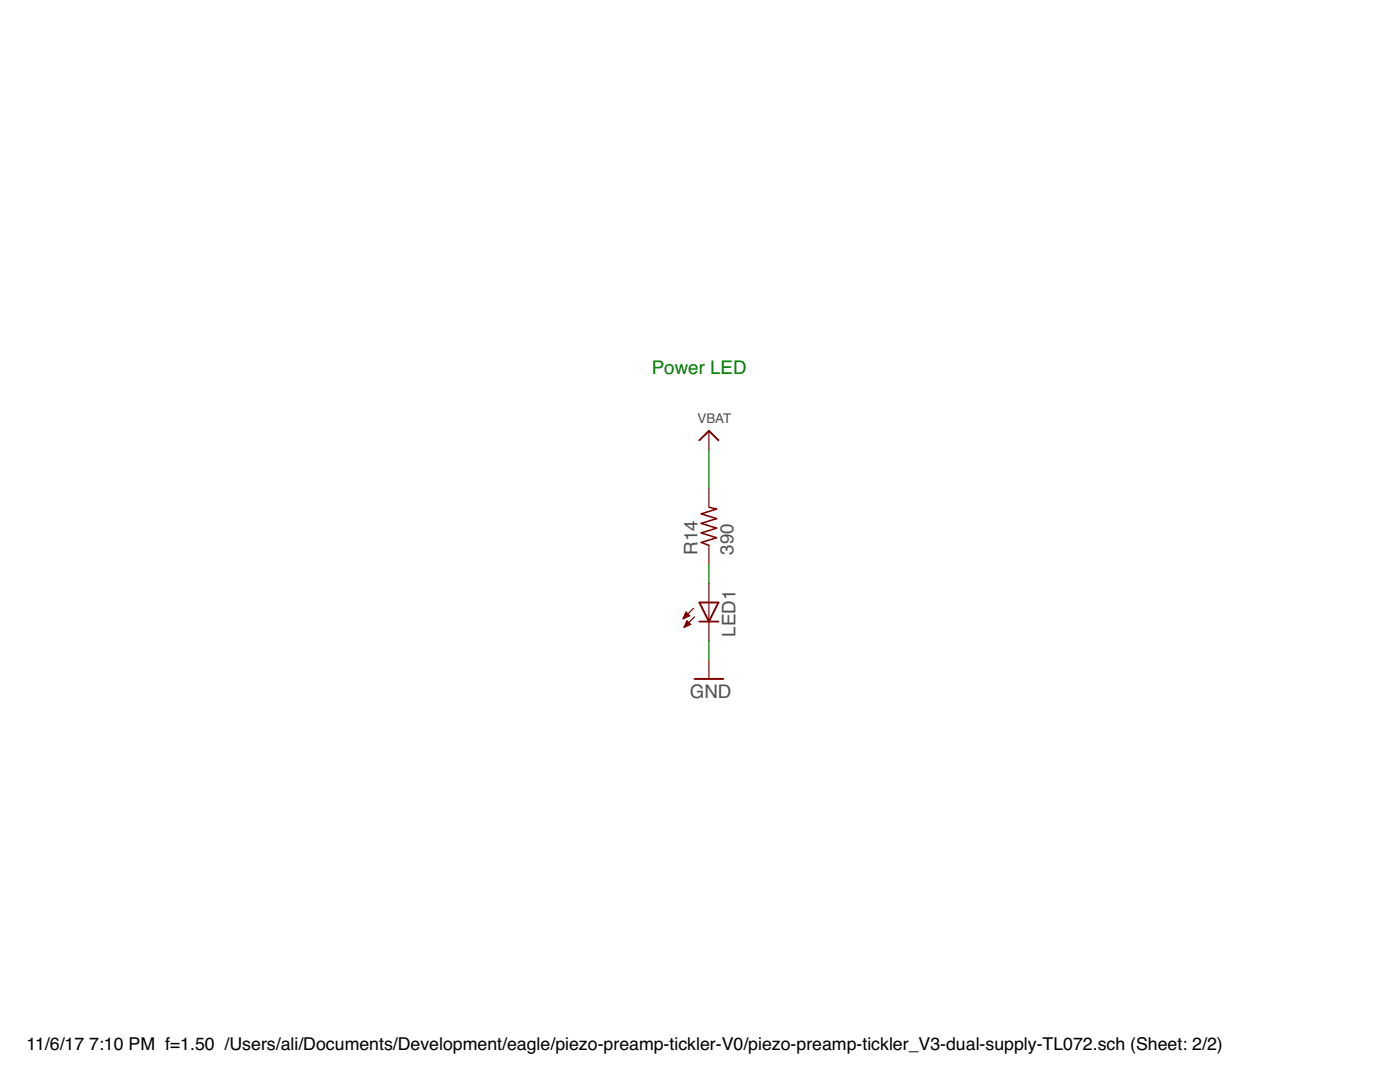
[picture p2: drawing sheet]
<svg xmlns="http://www.w3.org/2000/svg" width="279mm" height="216mm" viewBox="0 0 279 216" stroke-linecap="round" stroke-linejoin="round" font-family="sans-serif">
<path d="M139.6 87.9l1.9-1.9 1.9 1.9M138.6 135.5h5.7M139.6 120.2h3.8l-1.9 3.8zM139.6 124h3.8" fill="none" stroke="#800000" stroke-width=".38"/>
<g fill="none" stroke="#800000" stroke-width=".23">
<path d="M141.5 86v3.8M141.5 97.4v3.8M141.5 108.8v3.8M141.5 116.4v11.4M136.4 123.4h.1M136.5 123.2h.5M136.5 123h.9M136.5 125.2h.1M136.6 122.8h1M136.6 125h.4M136.7 122.6h.7M136.7 124.8h.8"/>
<path d="M136.8 122.4h.4M136.8 124.6h1M136.9 122.2h.1M136.9 124.4h.7M136.9 122.1l.8 .8-1.4 .6zM137 124.2h.4M137.1 124h.1M137.1 123.8l.8 .8-1.4 .6zM138.4 121.4l-2.1 2.1M138.6 123.1l-2.1 2.1M141.5 131.7v3.8"/>
</g>
<path d="M141.5 101.2l1.5 .4-3 .9 3 1-3 .9 3 1-3 .9 3 1-3 .9 1.5 .6" fill="none" stroke="#800000" stroke-width=".32"/>
<path d="M141.5 89.8v7.6M141.5 112.6v3.8M141.5 127.8v3.9" fill="none" stroke="#008000" stroke-width=".23"/>
<text font-size="3.7" fill="#008000" x="130.1" y="74.5">Power LED</text>
<g font-size="3.7" fill="#505050">
<text x="139.2" y="110.7" transform="rotate(-90 139.2 110.7)">R14</text>
<text x="146.4" y="110.7" transform="rotate(-90 146.4 110.7)">390</text>
<text x="146.8" y="127.1" transform="rotate(-90 146.8 127.1)">LED1</text>
<text x="137.7" y="139.3">GND</text>
</g>
<g font-size="3.5">
<text x="5.3" y="209.6">11/6/17</text>
<text x="17.8" y="209.6">7:10 PM f=1.50 /Users/ali/Documents/Development/eagle/piezo-preamp-tickler-V0/piezo-preamp-tickler_V3-dual-supply-TL072.sch (Sheet: 2/2)</text>
</g>
<text font-size="2.7" fill="#505050" x="139.2" y="84.4">VBAT</text>
</svg>
